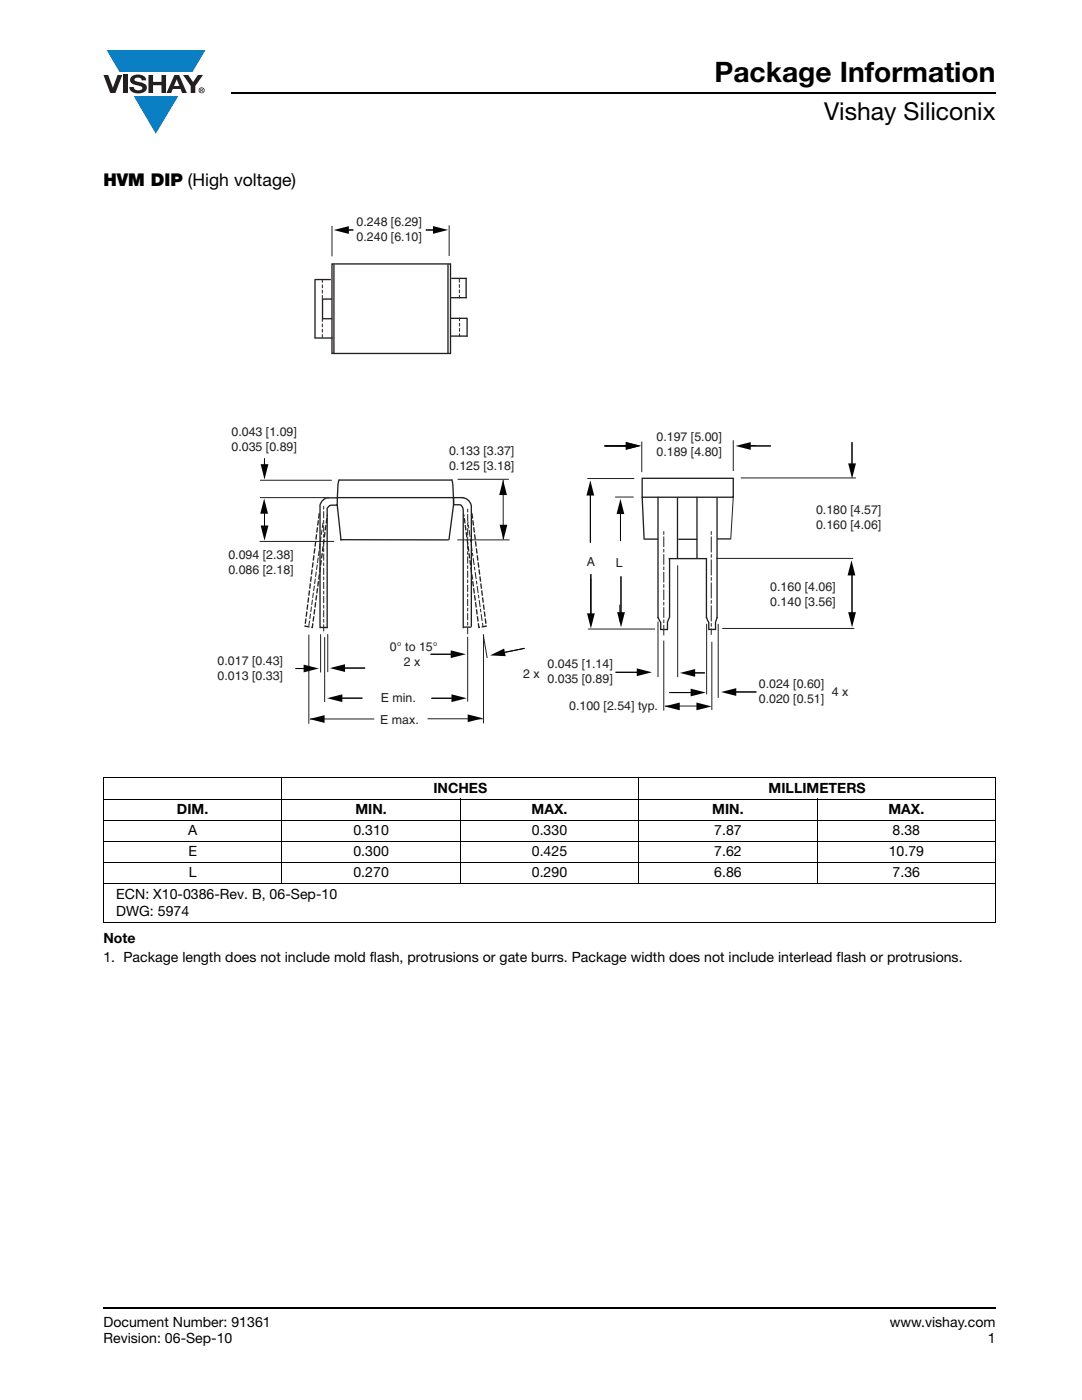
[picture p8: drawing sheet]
<svg xmlns="http://www.w3.org/2000/svg" width="216mm" height="279mm" viewBox="0 0 216 279" stroke-linecap="round" stroke-linejoin="round" font-family="sans-serif">
<g fill="#0a7fc3">
<path d="M21.3 10h19.7l-2.6 4.3h-1.1h-13.5z"/>
<path d="M26.7 19.2h8.9l-4.5 7.5z"/>
</g>
<g fill="#231f20">
<path d="M20.6 15h1l.9 2.5 1-2.5h.9l-1.4 3.6h-1z"/>
<path d="M24.6 15h.9v3.6h-.9z"/>
<path d="M26.3 15.3a2.1 2.1 0 0 1 2.8 .3l.1 .4h-.9a.79 .79 0 0 0-.7-.5 .79 .79 0 0 0-.8 .4l.3 .3 1 .2a1.08 1.08 0 0 1 1.2 1 1.08 1.08 0 0 1-1.1 1.2 1.73 1.73 0 0 1-2.4-1.2h.9a.96 .96 0 0 0 .8 .6 .96 .96 0 0 0 .9-.4 1.31 1.31 0 0 0-1.2-.6 1.03 1.03 0 0 1-1.1-.6 1.03 1.03 0 0 1 .2-1.1z"/>
<path d="M29.6 15h.9v1.3h1.7v-1.3h.9v3.6h-.9v-1.6h-1.7v1.6h-.9z"/>
<path d="M36.5 15h1.1l.9 1.4 1-1.4h1l-1.5 2.2v1.4h-.9v-1.4z"/>
<path d="M35.3 15.9l.5 1.3h-1.1zM34.8 15l-1.6 3.6h1l.3-.8h1.5l.3 .8h1l-1.6-3.6z"/>
<path d="M39.8 18a.46 .46 0 0 1 .9 0 .46 .46 0 0 1-.9 0zM39.6 18a.6 .6 0 0 0 1.2 0 .6 .6 0 0 0-1.2 0z"/>
<path d="M40.1 17.8h.2v.2h-.2zM40 17.7v.7h.1v-.3l.4 .3-.2-.3 .2-.2-.1-.2z"/>
</g>
<path d="M46.1 18.6h152.5M20.6 261h178" fill="none" stroke="#000" stroke-width=".36"/>
<g fill="none" stroke="#000" stroke-width=".2">
<path d="M20.6 155.2h178.1M20.6 159.5h178.1M20.6 155.3v28.8M56.2 155.2v21.3M91.8 159.4v17.1M127.4 155.2v21.3M163 159.4v17.1M198.6 155.3v28.8M20.6 163.7h178.1M20.6 167.9h178.1M20.6 172.2h178.1M20.6 176.4h178.1"/>
<path d="M20.6 184.1h178.1"/>
</g>
<g fill="#fff">
<path d="M43.4 42.9h132.5v102.1h-132.5z"/>
<path d="M66.2 52.7h23.7v17.8h-23.7z"/>
</g>
<g fill="none" stroke="#231f20" stroke-width=".26">
<path d="M62.9 55.8h3.1M62.9 55.7v11.8M66.2 59.7h-1.8v3.9M66.2 52.7h23.7v17.8h-23.7zM66.6 52.7v17.8M89.4 52.7v17.9M89.9 59.4h3.3M90 55.6h3.2M93 55.5v4M62.7 67.5h3.7M64.3 63.6h2M89.9 67.1h3.3"/>
<path d="M90 63.5h3.2M93.2 63.4v3.8"/>
</g>
<path d="M64.3 59.6v-3.8M91.7 55.7v4M64.3 63.5v4M91.7 63.4v3.8" fill="none" stroke="#231f20" stroke-width=".2" stroke-dasharray=".7 .4" stroke-linecap="butt"/>
<path d="M66.2 45.1v6.1M89.6 45v6.1" fill="none" stroke="#231f20" stroke-width=".2"/>
<path d="M85 45.9h3.1" fill="none" stroke="#020303" stroke-width=".2"/>
<path d="M86.4 45.1l3 .8-3 .8z" fill="#020303"/>
<path d="M67.8 45.9h2.7" fill="none" stroke="#020303" stroke-width=".2"/>
<path d="M66.6 45.9l3-.8v1.6z" fill="#020303"/>
<g fill="none" stroke="#231f20" stroke-width=".26">
<path d="M128.1 95.5h18.2v3.7h-18.2zM128.1 99.2l.4 8.3M131.3 99.2v24.2M135.2 99.3v12.2M139.1 99.2v12.3M143.1 99.2v24.1M128.4 107.6h2.9M133.4 111.5h7.6M133.6 111.5v11.7M135.3 107.6h3.9M141 111.4v12M143.1 107.6h2.7"/>
<path d="M131.3 123.2l.5 1v1.4h1.4v-1.4l.4-1M140.9 123.1l.5 1.1v1.4h1.4v-1.4l.3-1"/>
</g>
<g fill="none" stroke="#231f20" stroke-width=".2">
<path d="M117.2 95.5h9.4M122.7 99.2h3.7M124.4 89h2.3M128.1 88.1v6.1M146.3 87.9v6.1M146.3 99.2l-.5 8.4M147.8 95.4h23M148 88.9h2.8M117.9 115.5v8.4M135.2 112.8v22.3M143 111.4h27.2M117.3 125.5h13.4"/>
<path d="M123.7 120.7v3.3M131.3 124v11.1M132.4 127.9v13.9M141 124.5v14.1M142 128.1v13.6M143.3 124.5v14.8M144.1 125.4h26.4M132.7 140.9h8.4"/>
</g>
<path d="M141.9 106v20.7" fill="none" stroke="#231f20" stroke-width=".2" stroke-dasharray=".7 .4 3.2 .4" stroke-linecap="butt"/>
<path d="M132.5 106v20.8" fill="none" stroke="#231f20" stroke-width=".2" stroke-dasharray=".7 .4 2.1 .4" stroke-linecap="butt"/>
<path d="M120.6 89h6" fill="none" stroke="#020303" stroke-width=".2"/>
<path d="M124.9 88.2l3 .8-3 .8z" fill="#020303"/>
<path d="M148 89h5.8" fill="none" stroke="#020303" stroke-width=".2"/>
<path d="M146.8 89l3-.8v1.6z" fill="#020303"/>
<path d="M120.6 89h6" fill="none" stroke="#020303" stroke-width=".2"/>
<path d="M124.9 88.2l3 .8-3 .8z" fill="#020303"/>
<path d="M122.8 134.2h6" fill="none" stroke="#020303" stroke-width=".2"/>
<path d="M127.1 133.4l3 .8-3 .7z" fill="#020303"/>
<path d="M133.6 138.2h6" fill="none" stroke="#020303" stroke-width=".2"/>
<path d="M137.8 137.4l3 .8-3 .8z" fill="#020303"/>
<path d="M145.1 138.1h5.8" fill="none" stroke="#020303" stroke-width=".2"/>
<path d="M143.9 138.1l3-.8v1.6z" fill="#020303"/>
<path d="M136.9 134.3h3.8" fill="none" stroke="#020303" stroke-width=".2"/>
<g fill="#020303">
<path d="M135.7 134.3l3-.8v1.6z"/>
<path d="M139 140.2l3 .8-3 .8z"/>
<path d="M132.6 141l3-.8v1.6z"/>
<path d="M169.9 111.8l.8 3h-1.6z"/>
</g>
<path d="M123.8 100.9v7.1" fill="none" stroke="#020303" stroke-width=".2"/>
<path d="M123.8 99.6l.8 3h-1.6z" fill="#020303"/>
<path d="M117.8 97.2v11.1" fill="none" stroke="#020303" stroke-width=".2"/>
<path d="M117.8 95.9l.8 3h-1.6z" fill="#020303"/>
<path d="M170 88.2v6" fill="none" stroke="#020303" stroke-width=".2"/>
<path d="M169.2 92.5h1.6l-.8 3z" fill="#020303"/>
<path d="M123.9 115v8.9" fill="none" stroke="#020303" stroke-width=".2"/>
<path d="M123.1 122.2h1.6l-.8 3z" fill="#020303"/>
<path d="M117.9 114.6v9.5" fill="none" stroke="#020303" stroke-width=".2"/>
<path d="M117.1 122.4h1.6l-.8 3z" fill="#020303"/>
<path d="M170 114.4v9.5" fill="none" stroke="#020303" stroke-width=".2"/>
<path d="M169.2 122.2h1.6l-.8 3z" fill="#020303"/>
<g fill="none" stroke="#231f20" stroke-width=".26">
<path d="M65.3 99.4h1.9M65.6 99.3a1.93 1.93 0 0 0-1.8 1.7M67.2 99.3h25.3M67.6 95.7l-.2 1-.1 4.1-1.5 .1-.5 .5v23.9M67.6 95.8h22.6M90.2 95.7l.2 1 .1 4.1M90.5 99.3v1.4M92.2 99.3a1.95 1.95 0 0 1 1.8 1.6M63.9 100.9v24.3h1.5M67.3 100.7l.8 7.2M67.9 107.7h21.6M90.5 100.7l-.9 7"/>
<path d="M90.5 100.7h1.3a1.3 1.3 0 0 1 .6 1.2v23.5M94.1 100.8v24.3M92.4 125.2h1.7"/>
</g>
<g fill="none" stroke="#231f20" stroke-width=".2">
<path d="M51.9 95.8h14.3M51.9 99.3h13.2M52.8 92.1v3.3M91.3 95.7h10.2M100.4 95.8v11.8M51.8 108.1h14.9M91.2 107.7h10.5M61.6 126.7v17.7M64 126.6v7.6M64.8 127.2v12.9M65.4 126.5v7.6M93.3 127.1v12.9"/>
<path d="M96.4 126.8l.8 4.5M96.5 126.6v17.8M61.9 143.5h12.8M85.3 143.4h11"/>
</g>
<path d="M63.7 102.4l-2.8 22.6 1.4 .2 3-22.5M94.2 102.4l2.8 22.6-1.4 .2-3-22.5" fill="none" stroke="#231f20" stroke-width=".26" stroke-dasharray="1.1 .4 1.1 .4" stroke-linecap="butt"/>
<path d="M64.6 101v25M93.3 101.5v25.1M96.4 125l-3-21" fill="none" stroke="#231f20" stroke-width=".2" stroke-dasharray=".7 .4 1.4 .4" stroke-linecap="butt"/>
<path d="M61.6 124.9l2.9-21" fill="none" stroke="#231f20" stroke-width=".2" stroke-dasharray="1.1 .4 1.1 .4" stroke-linecap="butt"/>
<path d="M99 130.5l5.7-1.1z" fill="#020303"/>
<path d="M104.7 129.4l-5.7 1.1" fill="none" stroke="#020303" stroke-width=".2"/>
<path d="M97.8 130.8l2.8-1.4 .3 1.6z" fill="#020303"/>
<path d="M66.5 139.3h5.8" fill="none" stroke="#020303" stroke-width=".2"/>
<g fill="#020303">
<path d="M65.3 139.3l3-.7v1.5z"/>
<path d="M61.7 143.5l3.1-.8v1.6z"/>
</g>
<path d="M67.1 133.3h5.8" fill="none" stroke="#020303" stroke-width=".2"/>
<path d="M65.8 133.3l3-.7v1.5z" fill="#020303"/>
<path d="M86.1 139.4h5.8" fill="none" stroke="#020303" stroke-width=".2"/>
<path d="M90.1 138.6l3 .7-3 .8z" fill="#020303"/>
<path d="M85.9 130.6h5.8" fill="none" stroke="#020303" stroke-width=".2"/>
<g fill="#020303">
<path d="M89.9 129.8l3.1 .8-3.1 .7z"/>
<path d="M93.3 142.6l3.1 .7-3.1 .8z"/>
</g>
<path d="M52.8 100.6v6" fill="none" stroke="#020303" stroke-width=".2"/>
<g fill="#020303">
<path d="M52 104.9h1.6l-.8 3z"/>
<path d="M52.7 99.5l.8 3h-1.6z"/>
</g>
<path d="M52.8 91.5v2.9" fill="none" stroke="#020303" stroke-width=".2"/>
<g fill="#020303">
<path d="M52 92.6h1.6l-.8 3.1z"/>
<path d="M99.7 104.7h1.5l-.7 3.1z"/>
<path d="M100.4 95.8l.8 3h-1.6z"/>
<path d="M60.6 132.6l3 .8-3 .8z"/>
</g>
<path d="M59 133.4h2.1" fill="none" stroke="#020303" stroke-width=".2"/>
<text font-size="5.6" x="142.6" y="16.4">Package Information</text>
<text font-size="4.9" x="164.5" y="24">Vishay Siliconix</text>
<text font-size="3.5" x="20.6" y="37.1">HVM DIP (High voltage)</text>
<g font-size="2.8">
<text x="86.5" y="158.2">INCHES</text>
<text x="153.4" y="158.2">MILLIMETERS</text>
<text x="35.3" y="162.4">DIM.</text>
<text x="37.5" y="166.6">A</text>
<text x="70.5" y="166.6">0.310</text>
<text x="70.9" y="162.4">MIN.</text>
<text x="106.1" y="162.4">MAX.</text>
<text x="106.1" y="166.6">0.330</text>
<text x="142.1" y="162.4">MIN.</text>
<text x="142.5" y="166.6">7.87</text>
<text x="177.3" y="162.4">MAX.</text>
<text x="178.1" y="166.6">8.38</text>
<text x="37.6" y="170.9">E</text>
<text x="70.5" y="170.9">0.300</text>
<text x="106.1" y="170.9">0.425</text>
<text x="142.5" y="170.9">7.62</text>
<text x="177.3" y="170.9">10.79</text>
<text x="23.2" y="179.3">ECN: X10-0386-Rev. B, 06-Sep-10</text>
<text x="37.7" y="175.1">L</text>
<text x="70.5" y="175.1">0.270</text>
<text x="106.1" y="175.1">0.290</text>
<text x="142.5" y="175.1">6.86</text>
<text x="178.1" y="175.1">7.36</text>
<text x="23.2" y="182.9">DWG: 5974</text>
<text x="20.6" y="188.2">Note</text>
<text x="20.6" y="192">1. Package length does not include mold flash, protrusions or gate burrs. Package width does not include interlead flash or protrusions.</text>
<text x="20.6" y="264.9">Document Number: 91361</text>
<text x="20.6" y="268.1">Revision: 06-Sep-10</text>
<text x="177.5" y="264.9">www.vishay.com</text>
<text x="197.1" y="268.1">1</text>
</g>
<g font-size="2.5" fill="#231f20">
<text x="71.2" y="45.1">0.248 [6.29]</text>
<text x="71.2" y="48">0.240 [6.10]</text>
<text x="46.2" y="87.1">0.043 [1.09]</text>
<text x="131" y="88.1">0.197 [5.00]</text>
<text x="46.2" y="90">0.035 [0.89]</text>
<text x="89.6" y="90.8">0.133 [3.37]</text>
<text x="89.6" y="93.7">0.125 [3.18]</text>
<text x="131" y="91.1">0.189 [4.80]</text>
<text x="162.8" y="102.6">0.180 [4.57]</text>
<text x="162.8" y="105.6">0.160 [4.06]</text>
<text x="45.6" y="111.5">0.094 [2.38]</text>
<text x="117.1" y="113">A</text>
<text x="122.9" y="113.2">L</text>
<text x="45.6" y="114.5">0.086 [2.18]</text>
<text x="153.7" y="117.9">0.160 [4.06]</text>
<text x="153.7" y="120.9">0.140 [3.56]</text>
<text x="77.8" y="129.9">0° to 15°</text>
<text x="43.4" y="132.7">0.017 [0.43]</text>
<text x="43.4" y="135.7">0.013 [0.33]</text>
<text x="80.6" y="132.8">2 x</text>
<text x="104.4" y="135.3">2 x</text>
<text x="109.2" y="133.4">0.045 [1.14]</text>
<text x="109.2" y="136.3">0.035 [0.89]</text>
<text x="151.4" y="137.3">0.024 [0.60]</text>
<text x="76" y="140.2">E min.</text>
<text x="113.6" y="141.7">0.100 [2.54] typ.</text>
<text x="151.4" y="140.3">0.020 [0.51]</text>
<text x="166" y="138.9">4 x</text>
<text x="75.9" y="144.4">E max.</text>
</g>
</svg>
